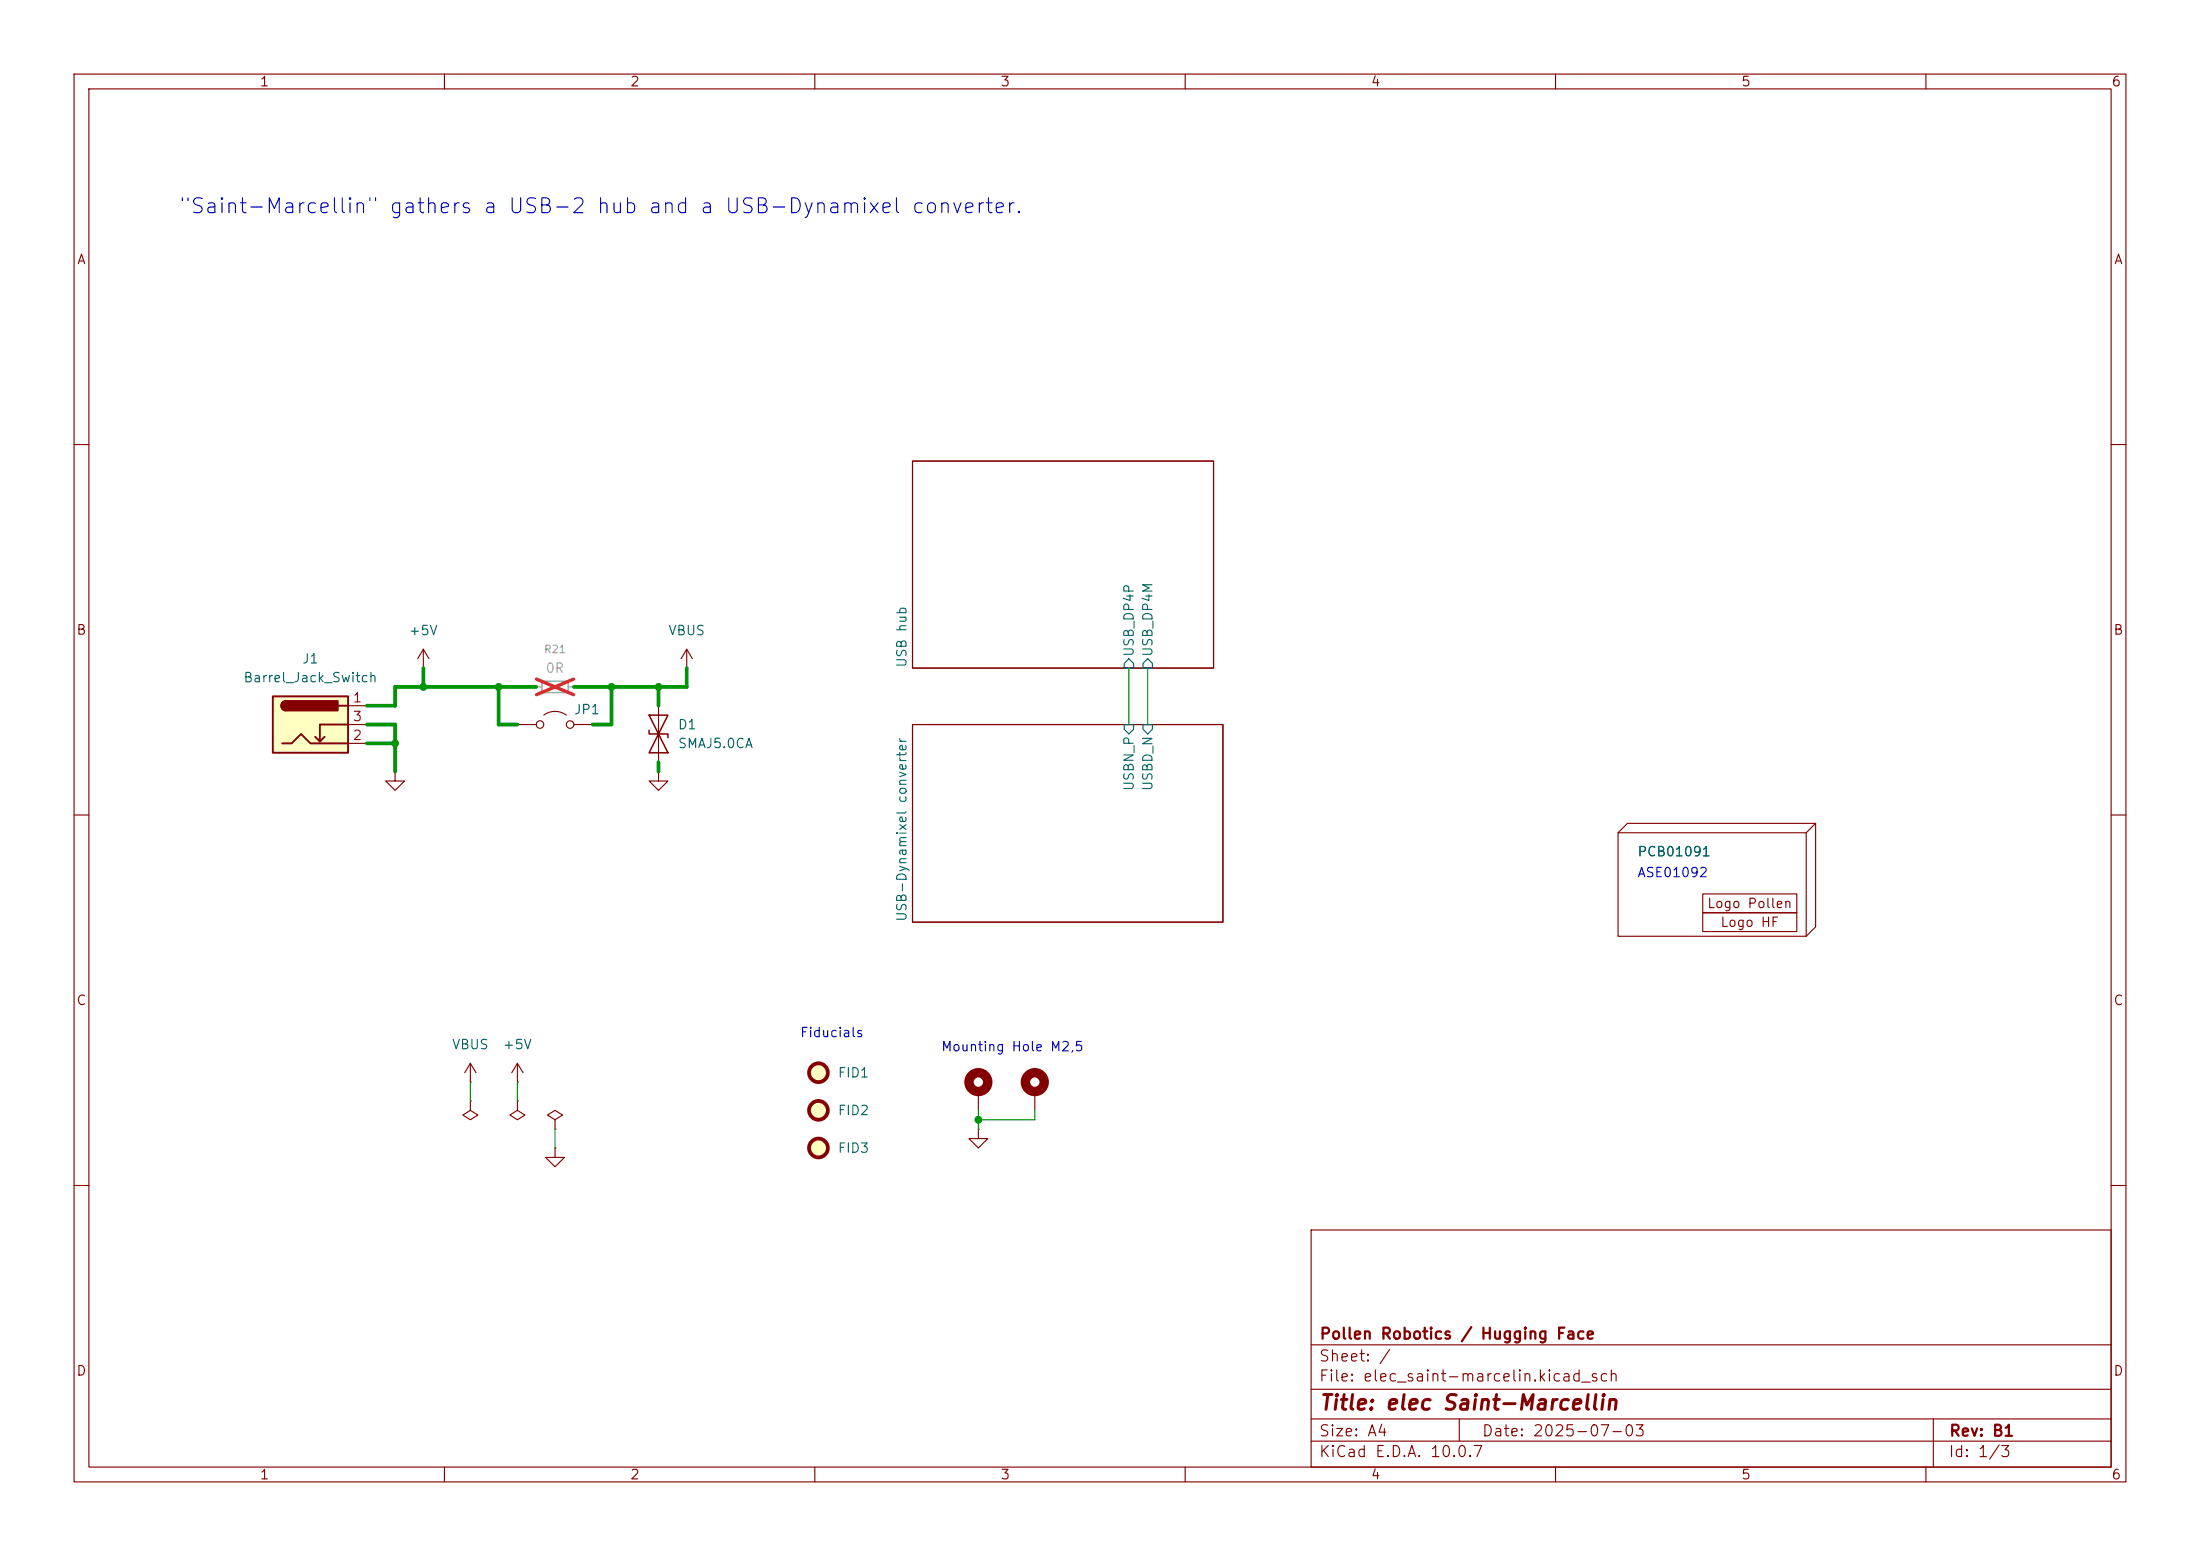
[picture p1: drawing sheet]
<svg xmlns="http://www.w3.org/2000/svg" width="297mm" height="210mm" viewBox="0 0 297 210" stroke-linecap="round" stroke-linejoin="round" font-family="sans-serif">
<g fill="none" stroke="#840000" stroke-width=".15">
<path d="M10 10h277v190h-277zM12 12h273v186h-273zM60 10v2M110 10v2M160 10v2M210 10v2M260 10v2M10 60h2M123.2 62.2h40.6v28h-40.6zM285 60h2M69.8 97.8h2.6M73.4 96.5a2.54 2.54 0 0 1 3.1 0"/>
<path d="M77.5 97.8h2.5M123.2 97.8h41.9v26.7h-41.9zM10 110h2M53.3 104.1v1.3h1.3l-1.3 1.3-1.2-1.3h1.2M53.3 104.1h.1M285 110h2M63.5 146.1h.1M63.5 148.6v1.3l1 .6-1 .6-1-.6 1-.6M63.5 148.6h.1M63.5 143.5l-.8 1.3M63.5 143.5l.8 1.3M63.5 143.5v2.6"/>
<path d="M69.8 146.1h.1M69.8 143.5l-.7 1.3M69.8 143.5l.8 1.3M69.8 143.5v2.6M74.9 154.9v1.3h1.3l-1.3 1.3-1.2-1.3h1.2M74.9 154.9h.1M10 160h2M177 166h108v32h-108zM285 160h2M60 198v2M110 198v2M160 198v2"/>
<path d="M177 194.5h108M177 191.5h108M177 187.5h108M177 181.5h108M197 191.5v3M210 198v2M260 198v2M261 191.5v6.5"/>
<circle cx="72.9" cy="97.8" r=".51"/>
<circle cx="77" cy="97.8" r=".51"/>
</g>
<path d="M151.8 97.8h1.2v.6l-.6 .7-.6-.7zM151.8 89.5l.6-.6 .6 .6v.7h-1.2zM154.3 97.8h1.3v.6l-.7 .7-.6-.7zM154.9 88.9l.7 .6v.7h-1.3v-.7z" fill="none" stroke="#006464" stroke-width=".15"/>
<path d="M73.2 91.9h3.5v1.6h-3.5z" fill="none" stroke="#a1a1a1" stroke-width=".2"/>
<path d="M72.4 92.7h.8M76.7 92.7h.8" fill="none" stroke="#a1a1a1" stroke-width=".15"/>
<path d="M72.4 91.7l5 2.1M77.4 91.7l-5 2.1" fill="none" stroke="#e12e31" stroke-width=".46"/>
<g fill="#ffffc2" stroke="#ffffc2" stroke-width=".14">
<circle cx="110.5" cy="154.9" r="1.27"/>
<circle cx="110.5" cy="149.9" r="1.27"/>
<circle cx="110.5" cy="144.8" r="1.27"/>
</g>
<g fill="none" stroke="#840000" stroke-width=".51">
<circle cx="110.5" cy="149.9" r="1.27"/>
<circle cx="110.5" cy="144.8" r="1.27"/>
<circle cx="110.5" cy="154.9" r="1.27"/>
</g>
<path d="M36.8 94h10.2v7.6h-10.2z" fill="#ffffc2"/>
<path d="M36.8 94h10.2v7.6h-10.2zM38.6 94.6a.64 .64 0 0 0-.6 .7 .64 .64 0 0 0 .6 .6M43.8 99.4l-.6 .7M45.7 95.3h1.3M47 97.8h-3.8v2.3l-.7-.7M38.1 100.3h1.3l1.2-1.2 1.3 1.2h5.1" fill="none" stroke="#840000" stroke-width=".25"/>
<g fill="#840000" stroke="#840000" stroke-width=".25">
<path d="M38.2 94.8l.4-.2v1.3a.63 .63 0 0 1-.6-.4 .63 .63 0 0 1 .2-.7z"/>
<path d="M38.6 94.6h7v1.3h-7z"/>
</g>
<g fill="none" stroke="#840000" stroke-width=".15">
<path d="M47 95.3h2.5M47 97.8h2.5M57.1 90.2h.1M57.1 87.6l-.7 1.3M57.1 87.6l.8 1.3M57.1 87.6v2.6M88.9 95.3v7.6M92.7 90.2h.1M92.7 87.6l-.8 1.3M92.7 87.6l.8 1.3M92.7 87.6v2.6M47 100.3h2.5"/>
<path d="M88.9 104.1v1.3h1.3l-1.3 1.3-1.3-1.3h1.3M88.9 104.1h.1M218.4 112.4h25.4v14h-25.4zM218.4 112.4l1.3-1.3h25.4v14l-1.3 1.3M245.1 111.1l-1.3 1.3M229.9 120.7h12.7v2.5h-12.7zM229.9 123.2h12.7v2.5h-12.7zM69.8 148.6v1.3l1.1 .6-1.1 .6-1-.6 1-.6M69.8 148.6h.1M74.9 151.1l1-.6-1-.6-1 .6 1 .6v1.3M74.9 152.4h.1M132.1 152.4v1.3h1.2l-1.2 1.2-1.3-1.2h1.3"/>
<path d="M132.1 152.4h.1M132.1 147.3v2.6M139.7 147.3v2.6"/>
</g>
<g fill="none" stroke="#840000" stroke-width="1.3">
<circle cx="132.1" cy="146" r="1.27"/>
<circle cx="139.7" cy="146" r="1.27"/>
</g>
<path d="M87.6 98.6v.5h2.6v.5M87.6 96.5h2.6l-1.3 2.6zM88.9 99.1l1.3 2.5h-2.6z" fill="none" stroke="#840000" stroke-width=".2"/>
<path d="M152.4 90.2v7.6M154.9 90.2v7.6M63.5 146.1v2.5M69.8 146.1v2.5M74.9 152.4v2.5M132.1 149.9v2.5M139.7 149.9v1.2h-7.6" fill="none" stroke="#009600" stroke-width=".15"/>
<path d="M49.5 97.8h3.8v6.3M57.1 90.2v2.5M67.3 92.7v5.1h2.5M72.4 92.7h-19.1v2.6h-3.8M82.5 92.7v5.1h-2.5M88.9 92.7v2.6M92.7 90.2v2.5h-15.2M49.5 100.3h3.8M88.9 102.9v1.2" fill="none" stroke="#009600" stroke-width=".5"/>
<g fill="#009600" stroke="#009600" stroke-width=".14">
<circle cx="82.5" cy="92.7" r=".46"/>
<circle cx="67.3" cy="92.7" r=".46"/>
<circle cx="53.3" cy="100.3" r=".46"/>
<circle cx="88.9" cy="92.7" r=".46"/>
<circle cx="57.1" cy="92.7" r=".46"/>
<circle cx="132.1" cy="151.1" r=".46"/>
</g>
<text font-size="2" fill="#0000c2" x="24" y="29.3">&quot;Saint-Marcellin&quot; gathers a USB-2 hub and a USB-Dynamixel converter.</text>
<text font-size="2" fill="#840000" x="178" y="190.8">Title: elec Saint-Marcellin</text>
<g font-size="1.5" fill="#840000">
<text x="178" y="184.1">Sheet: /</text>
<text x="178" y="181.1">Pollen Robotics / Hugging Face</text>
<text x="178" y="186.8">File: elec_saint-marcelin.kicad_sch</text>
<text x="178" y="197">KiCad E.D.A. 10.0.7</text>
<text x="178" y="194.2">Size: A4</text>
<text x="200" y="194.2">Date: 2025-07-03</text>
<text x="263" y="197">Id: 1/3</text>
<text x="263" y="194.2">Rev: B1</text>
</g>
<g font-size="1.3" fill="#840000">
<text x="35" y="12">1</text>
<text x="85" y="12">2</text>
<text x="135" y="12">3</text>
<text x="185" y="12">4</text>
<text x="235" y="12">5</text>
<text x="285" y="12">6</text>
<text x="10.3" y="36">A</text>
<text x="285.3" y="36">A</text>
<text x="10.2" y="86">B</text>
<text x="285.2" y="86">B</text>
<text x="230.4" y="122.9">Logo Pollen</text>
<text x="232.2" y="125.4">Logo HF</text>
<text x="10.2" y="136">C</text>
<text x="285.2" y="136">C</text>
<text x="10.2" y="186">D</text>
<text x="285.2" y="186">D</text>
<text x="35" y="200">1</text>
<text x="85" y="200">2</text>
<text x="135" y="200">3</text>
<text x="185" y="200">4</text>
<text x="235" y="200">5</text>
<text x="285" y="200">6</text>
</g>
<g font-size="1.3" fill="#006464">
<text x="40.7" y="89.9">J1</text>
<text x="55.1" y="86.1">+5V</text>
<text x="90.1" y="86.1">VBUS</text>
<text x="153.4" y="88.7" transform="rotate(-90 153.4 88.7)">USB_DP4P</text>
<text x="155.9" y="88.7" transform="rotate(-90 155.9 88.7)">USB_DP4M</text>
<text x="32.8" y="92.4">Barrel_Jack_Switch</text>
<text x="122.7" y="90.2" transform="rotate(-90 122.7 90.2)">USB hub</text>
<text x="77.4" y="96.7">JP1</text>
<text x="91.4" y="98.8">D1</text>
<text x="91.4" y="101.3">SMAJ5.0CA</text>
<text x="153.4" y="106.9" transform="rotate(-90 153.4 106.9)">USBN_P</text>
<text x="155.9" y="106.9" transform="rotate(-90 155.9 106.9)">USBD_N</text>
<text x="221" y="115.9">PCB01091</text>
<text x="122.7" y="124.5" transform="rotate(-90 122.7 124.5)">USB-Dynamixel converter</text>
<text x="60.9" y="141.9">VBUS</text>
<text x="67.8" y="141.9">+5V</text>
<text x="113" y="145.7">FID1</text>
<text x="113" y="155.9">FID3</text>
<text x="113" y="150.8">FID2</text>
</g>
<g font-size="1.3" fill="#a90000">
<text x="47.5" y="95.1">1</text>
<text x="47.5" y="100.2">2</text>
<text x="47.5" y="97.7">3</text>
</g>
<text font-size="1.3" fill="#989898" x="73.6" y="91.1">0R</text>
<g font-size="1.3" fill="#0000c2">
<text x="221" y="118.7">ASE01092</text>
<text x="107.9" y="140.3">Fiducials</text>
<text x="127" y="142.2">Mounting Hole M2,5</text>
</g>
<text font-size="1" fill="#989898" x="73.4" y="88.4">R21</text>
</svg>
